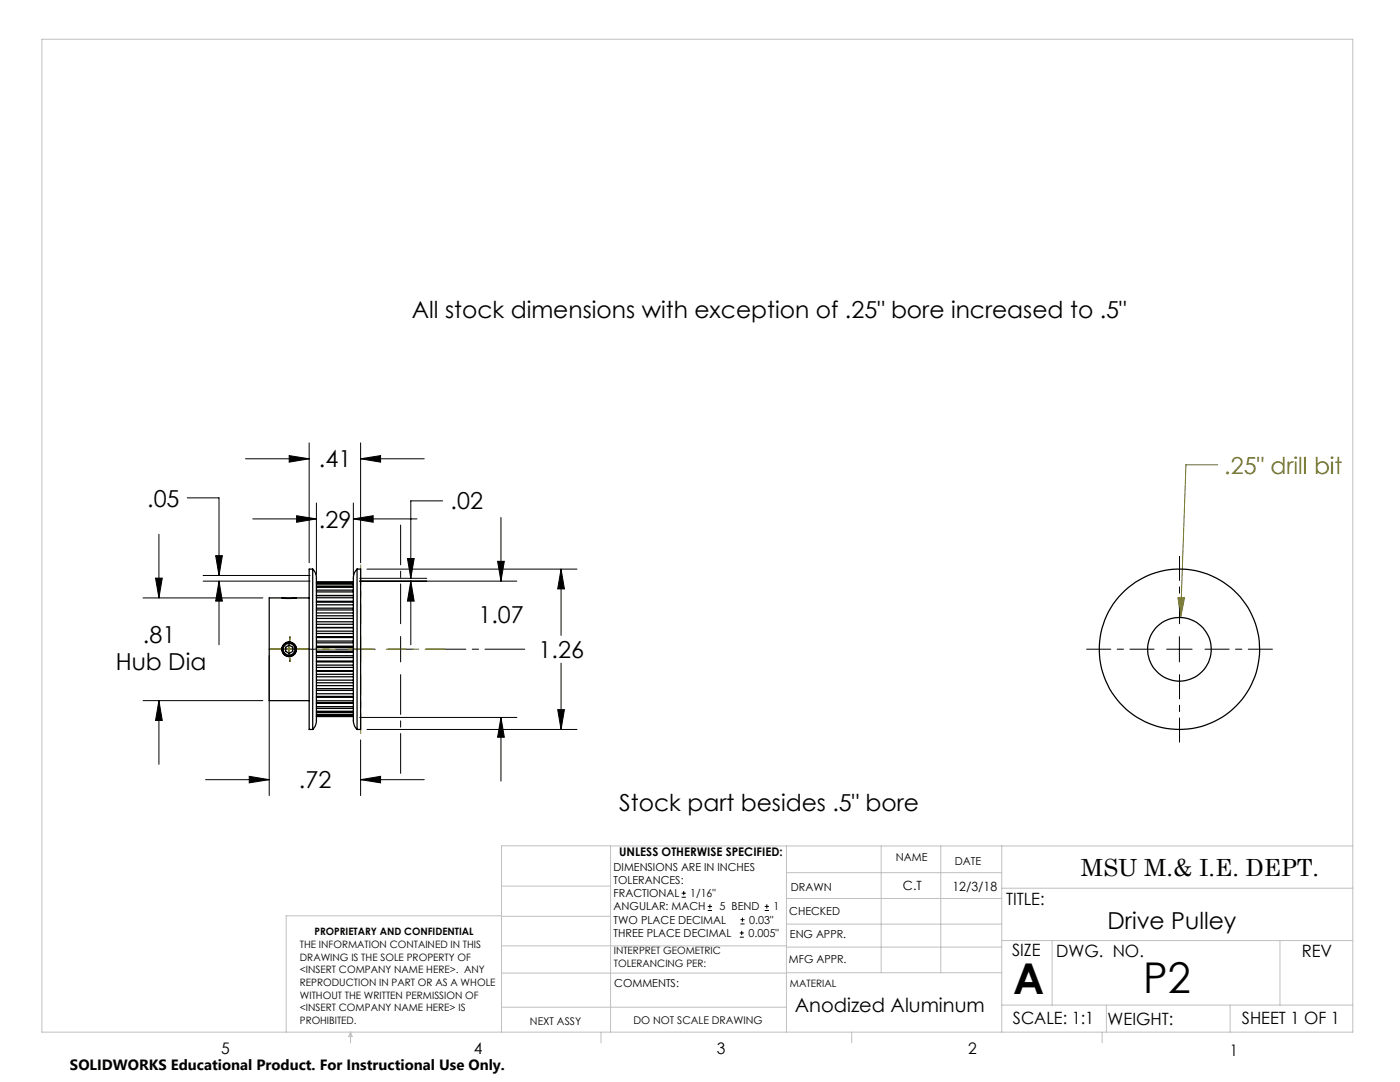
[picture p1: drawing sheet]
<svg xmlns="http://www.w3.org/2000/svg" width="279mm" height="216mm" viewBox="0 0 279 216" stroke-linecap="round" stroke-linejoin="round" font-family="sans-serif">
<g fill="none" stroke="#000" stroke-width=".2">
<path d="M37.4 99.3h6.3v15.5M49 91.5h12.7M57.7 90.9l4 .6-4 .7zM61.7 88.4v23.9M72 91.5l4-.6v1.3zM72 88.4v23.9M72 91.5h12.7M88.3 99.9h-6.3v15.5M28.5 119.3h24M31 115.4h1.4l-.7 3.9zM31.7 106.6v12.7M40.5 116h21.4"/>
<path d="M40.5 114.8h21.4M43 110.9h1.4l-.7 3.9zM43.7 116l.7 3.9h-1.4zM43.7 116v12.7M50.4 103.5h12.7M59.2 102.9l3.9 .6-3.9 .7zM63.1 100.4v14.3M70.5 103.5l4-.6v1.3zM70.5 100.4v14.3M70.5 103.5h12.7M71.8 116h31.4M71.8 115.4h13.4"/>
<path d="M73.2 113.6h41.9M81.3 111.4h1.4l-.7 4zM82 116l.7 3.9h-1.4zM82 116v12.7M99.3 112h1.3l-.6 4zM100 103.3v12.7M112 113.6l.6 3.9h-1.3zM112 113.6v13.2M28.5 139.8h24M31.7 139.8l.7 4h-1.4zM31.7 139.8v12.7M53.7 130.8v27.9"/>
<path d="M55.2 129.5h5.1M57.9 127l-.2 1.6 .2 3.5M112 132.3v13.3M232.8 129.5h5.1M235.4 127v5.1M41 155.6h12.7M49.7 154.9l4 .7-4 .6zM71.8 143.2h31.4M72 155.6l4-.7v1.3zM72 147.6v11.1M72 155.6h12.7M73.2 145.6h41.9"/>
<path d="M100 143.2l.6 3.9h-1.3zM100 143.2v12.7M111.3 141.6h1.3l-.6 4zM136 179h.9M136 178.2h.9M136.5 177.8v.8M141.3 181.7h.8M141.3 180.9h.8M141.7 180.4v.9M147.6 187h.8M147.6 186.2h.8M147.8 184.4h.8"/>
<path d="M147.8 183.5h.8M148 185.7v.9M148.2 183.1v.8M152.6 181.7h.9M152.6 180.9h.9M153 180.4v.9"/>
</g>
<path d="M57.7 129.5l.2 2.6M57.7 129.5l.2-2.5" fill="none" stroke="#000" stroke-width=".2" stroke-dasharray="15.2 1.3 1.3 1.3" stroke-linecap="butt"/>
<path d="M57.7 129.5l.2 2.6M57.7 129.5l.2-2.5" fill="none" stroke="#808000" stroke-width=".2" stroke-dasharray="15.2 1.3 1.3 1.3" stroke-linecap="butt"/>
<path d="M243 92.7h-6.3l-1.1 30.5M235.1 119.2l1.3 .1-.8 3.9zM55.2 129.5h5.1M57.9 127a15.1 15.1 0 0 0 0 5.1" fill="none" stroke="#808000" stroke-width=".2"/>
<path d="M55.2 129.5h-1.4M57.7 129.5h-2.5M57.7 129.5h2.6M60.3 129.5h1.4M80 129.5v-2.5M80 129.5h-2.6M80 129.5v2.6M80 129.5h2.5" fill="none" stroke="#000" stroke-width=".2" stroke-dasharray="15.2 1.3 1.3 1.3"/>
<path d="M74.9 129.5h-19.7M80 124.5v-19.7M80 134.6v19.7M85 129.5h19.7" fill="none" stroke="#000" stroke-width=".2" stroke-dasharray="15.2 1.3 1.3 1.3" stroke-dashoffset="7.3"/>
<path d="M230.3 129.5h-13.4M235.4 124.5v-13.5M235.4 134.6v13.5M240.5 129.5h13.4" fill="none" stroke="#000" stroke-width=".2" stroke-dasharray="15.2 1.3 1.3 1.3" stroke-dashoffset="10.4"/>
<path d="M55.2 129.5h-1.5M57.7 129.5h-2.5M57.7 129.5h2.6M60.3 129.5h1.4M72 129.5v-2.5M72 129.5h-2.5M72 129.5v2.6M72 129.5h2.5" fill="none" stroke="#808000" stroke-width=".2" stroke-dasharray="15.2 1.3 1.3 1.3"/>
<path d="M66.9 129.5h-11.7M72 124.5v-11.8M72 134.6v11.8M77.1 129.5h11.7" fill="none" stroke="#808000" stroke-width=".2" stroke-dasharray="15.2 1.3 1.3 1.3" stroke-dashoffset="11.3"/>
<g fill="none" stroke="#c0c0c0" stroke-width=".2">
<path d="M8.4 7.8h261.6v198.2h-261.6zM100.1 176.8h21.7M121.8 168.8v37.2M157 168.8v37.2M157 179.3h42.9M157 174.1h42.9M175.9 168.8v25.3M187.7 168.8v25.3M199.9 177.2h70.1M199.9 168.8v37.2M270 168.8h-169.9v37.2M100.1 194.2h56.9"/>
<path d="M100.1 188.7h56.9M100.1 182.8h21.7M100.1 182.7h-43v23.3M157 194.1h42.9M157 184.4h42.9M157 189h42.9M199.9 187.7h70.1M210 187.7v12.9M255.4 187.7v12.9M70 206v2.1M70 206l.3 .8h-.7zM100.1 201h56.9"/>
<path d="M119.9 206v2.1M170 206v2.1M199.9 200.6h70.1M220 206v2.1M220.8 200.6v5.4M245.5 200.6v5.4"/>
</g>
<path d="M49.7 154.9l4 .7-4 .6zM72 155.6l4-.7v1.3zM59.2 102.9l3.9 .6-3.9 .7zM70.5 103.5l4-.6v1.3zM111.3 141.6h1.3l-.6 4zM112 113.6l.6 3.9h-1.3zM100 143.2l.6 3.9h-1.3zM99.3 112h1.3l-.6 4zM43 110.9h1.4l-.7 3.9zM43.7 116l.7 3.9h-1.4zM82 116l.7 3.9h-1.4zM81.3 111.4h1.4l-.7 4zM31.7 139.8l.7 4h-1.4zM31 115.4h1.4l-.7 3.9zM57.7 90.9l4 .6-4 .7zM72 91.5l4-.6v1.3z" fill="#000"/>
<path d="M235.1 119.2l1.3 .1-.8 3.9z" fill="#808000"/>
<g fill="none" stroke="#000" stroke-width=".25">
<path d="M56.5 119.3h2.4M61.7 119.3l-3.7 .1-4.3-.1v20.5h8M62.4 113.6a3.9 3.9 0 0 1 .7 3.1v24.2a10.7 10.7 0 0 1-.2 4.1l-.5 .6M62.4 113.6v32M62.4 113.6h-.7v32h.7M63.1 119.3h7.4M63.1 120h7.4M63.1 118.9h7.4M63.1 118.8h7.4M63.1 118.1h7.4M63.1 117.8h7.4M63.1 117.2h7.4"/>
<path d="M63.1 116.9h7.4M63.1 116.6h7.4M63.1 116.4h7.4M63.1 116.2h7.4M63.1 116.1h7.4M71.3 113.6a3.9 3.9 0 0 0-.8 3.1v24.2a10.7 10.7 0 0 0 .3 4.1l.5 .6M71.3 113.6v32M71.3 113.6h.7v32h-.7M57 129.2l.7-.5 .7 .5v.8l-.7 .4-.7-.4zM63.1 129.9h7.4M63.1 129.2h7.4M63.1 130.2h7.4"/>
<path d="M63.1 128.9h7.4M63.1 131.2h7.4M63.1 130.8h7.4M63.1 131.9h7.4M63.1 128.3h7.4M63.1 127.9h7.4M63.1 127.2h7.4M63.1 132.1h7.4M63.1 127h7.4M63.1 133.2h7.4M63.1 132.7h7.4M63.1 133.8h7.4"/>
<path d="M63.1 125.9h7.4M63.1 125.3h7.4M63.1 126.4h7.4M63.1 133.9h7.4M63.1 125.2h7.4M63.1 135.7h7.4M63.1 135h7.4M63.1 134.5h7.4M63.1 124.1h7.4M63.1 123.4h7.4M63.1 124.6h7.4M63.1 137.4h7.4"/>
<path d="M63.1 136.8h7.4M63.1 136.2h7.4M63.1 122.9h7.4M63.1 122.3h7.4M63.1 121.7h7.4M63.1 137.8h7.4M63.1 121.4h7.4M63.1 138.4h7.4M63.1 139h7.4M63.1 120.7h7.4M63.1 120.2h7.4M63.1 139.1h7.4"/>
<path d="M63.1 139.8h7.4M63.1 140.3h7.4M63.1 141.4h7.4M63.1 141h7.4M63.1 142.2h7.4M63.1 141.9h7.4M63.1 142.6h7.4M63.1 142.7h7.4M63.1 142.9h7.4M63.1 143h7.4"/>
<circle cx="57.7" cy="129.6" r="1.47"/>
<circle cx="57.7" cy="129.6" r="1.17"/>
<circle cx="57.7" cy="129.6" r="1.41"/>
<circle cx="235.4" cy="129.6" r="6.4"/>
<circle cx="235.4" cy="129.5" r="16"/>
</g>
<g font-size="8.5">
<text x="202.2" y="198.3">A</text>
<text x="228.2" y="198.1">P2</text>
</g>
<g font-size="4.7">
<text x="82.2" y="63.4">All stock dimensions with exception of .25&quot; bore increased to .5&quot;</text>
<text x="63.6" y="93.3">.41</text>
<text x="29.4" y="101.1">.05</text>
<text x="89.9" y="101.6">.02</text>
<text x="63.6" y="105.3">.29</text>
<text x="95.5" y="124.3">1.07</text>
<text x="28.5" y="128.2">.81</text>
<text x="107.5" y="131.3">1.26</text>
<text x="23.1" y="133.7">Hub Dia</text>
<text x="59.7" y="157.3">.72</text>
<text x="123.6" y="161.8">Stock part besides .5&quot; bore</text>
<text x="215.7" y="174.7">MSU M.&amp; I.E. DEPT.</text>
<text x="221" y="185.4">Drive Pulley</text>
</g>
<text font-size="4.7" fill="#808000" x="244.3" y="94.5">.25&quot; drill bit</text>
<text font-size="3.9" x="158.6" y="201.8">Anodized Aluminum</text>
<g font-size="3.4">
<text x="200.8" y="180.5">TITLE:</text>
<text x="202" y="190.8">SIZE</text>
<text x="210.8" y="190.9">DWG. NO.</text>
<text x="259.8" y="191">REV</text>
<text x="202.1" y="204.4">SCALE: 1:1</text>
<text x="221" y="204.5">WEIGHT:</text>
<text x="247.8" y="204.4">SHEET 1 OF 1</text>
</g>
<g font-size="3.2">
<text x="44.2" y="210.4">5</text>
<text x="94.6" y="210.3">4</text>
<text x="143.1" y="210.4">3</text>
<text x="193.2" y="210.3">2</text>
<text x="245.4" y="210.6">1</text>
</g>
<text font-size="3" x="14" y="213.5">SOLIDWORKS Educational Product. For Instructional Use Only.</text>
<g font-size="2.5">
<text x="180.2" y="177.7">C.T</text>
<text x="190.1" y="177.8">12/3/18</text>
</g>
<text font-size="2.4" x="123.6" y="170.8">UNLESS OTHERWISE SPECIFIED:</text>
<g font-size="2.2">
<text x="122.5" y="173.7">DIMENSIONS ARE IN INCHES</text>
<text x="178.8" y="171.8">NAME</text>
<text x="190.6" y="172.5">DATE</text>
<text x="122.5" y="176.4">TOLERANCES:</text>
<text x="122.5" y="179">FRACTIONAL</text>
<text x="137.8" y="179">1/16&quot;</text>
<text x="157.8" y="177.8">DRAWN</text>
<text x="122.5" y="184.3">TWO PLACE DECIMAL</text>
<text x="122.5" y="181.7">ANGULAR: MACH</text>
<text x="143.6" y="181.7">5 BEND</text>
<text x="149.5" y="184.3">0.03&quot;</text>
<text x="154.4" y="181.7">1</text>
<text x="157.5" y="182.5">CHECKED</text>
<text x="122.5" y="187">THREE PLACE DECIMAL</text>
<text x="149.4" y="187">0.005&quot;</text>
<text x="157.6" y="187.2">ENG APPR.</text>
<text x="122.6" y="197">COMMENTS:</text>
<text x="157.4" y="192.2">MFG APPR.</text>
</g>
<g font-size="2.1">
<text x="105.8" y="204.5">NEXT ASSY</text>
<text x="126.4" y="204.3">DO NOT SCALE DRAWING</text>
</g>
<g font-size="2">
<text x="59.8" y="189.2">THE INFORMATION CONTAINED IN THIS</text>
<text x="59.8" y="191.7">DRAWING IS THE SOLE PROPERTY OF</text>
<text x="62.8" y="186.5">PROPRIETARY AND CONFIDENTIAL</text>
<text x="122.5" y="190.4">INTERPRET GEOMETRIC</text>
<text x="59.8" y="194.2">&lt;INSERT COMPANY NAME HERE&gt;. ANY</text>
<text x="59.8" y="196.8">REPRODUCTION IN PART OR AS A WHOLE</text>
<text x="122.5" y="192.9">TOLERANCING PER:</text>
<text x="157.7" y="197">MATERIAL</text>
<text x="59.8" y="199.3">WITHOUT THE WRITTEN PERMISSION OF</text>
<text x="59.8" y="201.8">&lt;INSERT COMPANY NAME HERE&gt; IS</text>
<text x="59.8" y="204.3">PROHIBITED.</text>
</g>
</svg>
